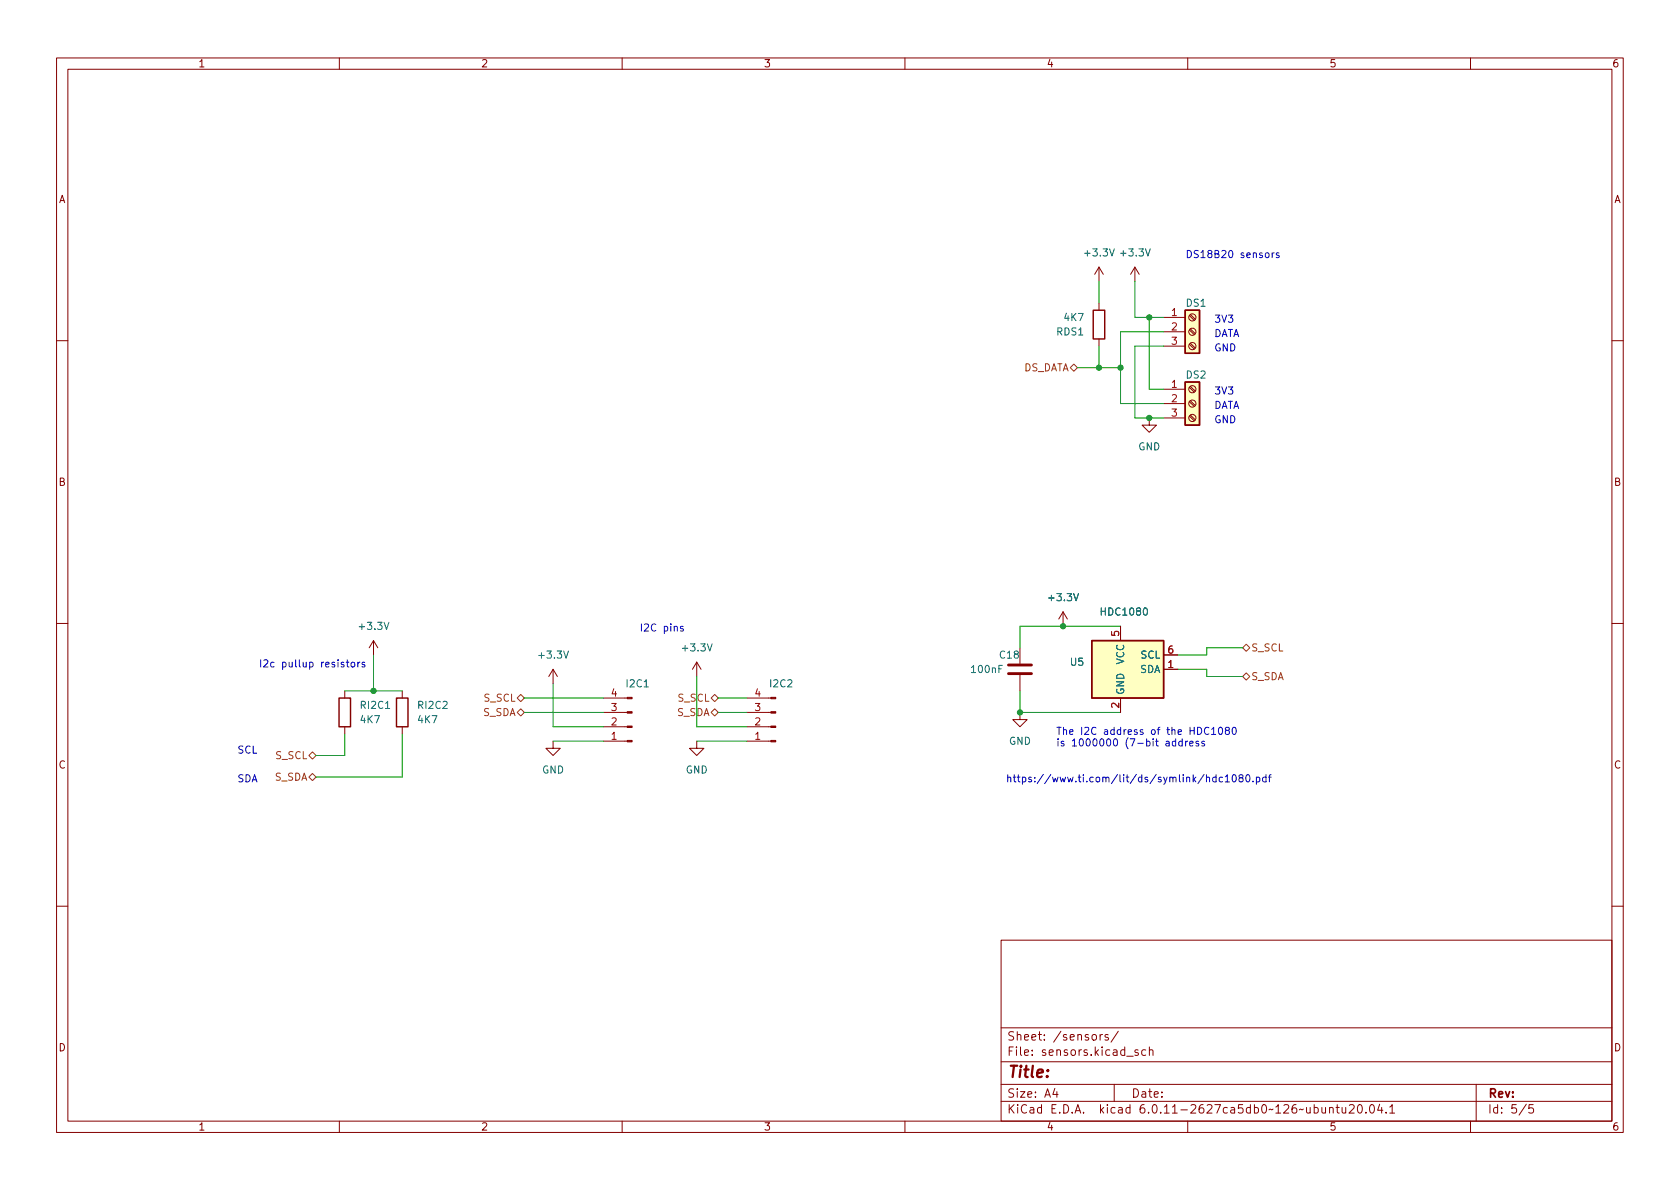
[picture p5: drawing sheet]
<svg xmlns="http://www.w3.org/2000/svg" width="297mm" height="210mm" viewBox="0 0 297 210" stroke-linecap="round" stroke-linejoin="round" font-family="sans-serif">
<g fill="none" stroke="#840000" stroke-width=".18">
<path d="M10 10.2h277v190.1h-277zM12 12.2h273v186.1h-273zM60 10.2v2M110 10.2v2M160 10.2v2M210 10.2v2M260 10.2v2M194.3 47.2l-.8 1.3M194.3 47.2v2.6M194.3 53.6v1.3M194.3 59.9v1.3M194.3 47.2l.8 1.3"/>
<path d="M200.7 47.2l-.8 1.3M200.7 47.2v2.6M200.7 47.2l.7 1.3M205.7 56.1h3.8M205.7 58.7h3.8M210.3 58.3l.9 .9M210.3 55.8l.9 .8M210.5 58.2l.8 .8M210.5 55.6l.8 .9M10 60.2h2M203.2 73.9v1.3h1.3l-1.3 1.2-1.3-1.2h1.3M205.7 68.8h3.8"/>
<path d="M205.7 71.4h3.8M205.7 73.9h3.8M205.7 61.2h3.8M210.3 73.6l.9 .8M210.3 71l.9 .9M210.3 68.5l.9 .8M210.3 60.9l.9 .8M210.5 73.4l.8 .8M210.5 70.9l.8 .8M210.5 68.3l.8 .9M210.5 60.7l.8 .8M285 60.2h2"/>
<path d="M10 110.2h2M66 113.3l-.7 1.2M66 113.3v2.5M66 113.3l.8 1.2M97.8 118.4l-.8 1.2M97.8 118.4v2.5M97.8 118.4l.8 1.2M123.2 117.1l-.8 1.3M123.2 117.1v2.5M123.2 117.1l.8 1.3M180.3 114.5v2.8M180.3 119.4v2.8"/>
<path d="M188 108.2l-.8 1.3M188 108.2v2.5M188 108.2l.7 1.3M198.1 110.7v2.6M205.7 118.4h2.6M205.7 115.8h2.6M285 110.2h2M61 122.2v1.2M61 128.5v1.3M71.1 122.2v1.2M71.1 128.5v1.3M97.8 131.1v1.2h1.3l-1.3 1.3-1.3-1.3h1.3"/>
<path d="M106.7 123.4h4.2M106.7 126h4.2M106.7 128.5h4.2M106.7 131.1h4.2M123.2 131.1v1.2h1.3l-1.3 1.3-1.3-1.3h1.3M132.1 123.4h4.2M132.1 126h4.2M132.1 128.5h4.2M132.1 131.1h4.2M180.3 126v1.2h1.3l-1.3 1.3-1.2-1.3h1.2M198.1 123.4v2.6M10 160.2h2"/>
<path d="M177 166.3h108v32h-108zM285 160.2h2M60 198.3v2M110 198.3v2M160 198.3v2M177 194.8h108M177 191.8h108M177 187.8h108M177 181.8h108M182.5 186.5v.1M182.5 185.7v.1M184.6 183.8v.1"/>
<path d="M184.6 183v.1M195.9 183l-.3-.1-.2 .2v.3l.5 .1v.4h-.5M197 191.8v3M197.7 182.4l-1.3 1.9M202.6 185.7l-.5-.1-.2 .3v.4l.1 .3h.6M203.2 185.8l.2-.2 .4 .1 .1 .9M203.2 185.1v1.5M210 198.3v2M238.6 195.5l.5-.2 .3 .2v.3l-.9 1h.9M240.2 195.4l.2-.1a.81 .81 0 0 1 .5 .7 .81 .81 0 0 1-.3 .8h-.1a.81 .81 0 0 1-.6-.6 .81 .81 0 0 1 .3-.8zM241.5 196.7v.1M242.4 195.4l.1-.1a.81 .81 0 0 1 .6 .7 .81 .81 0 0 1-.3 .8h-.2a.81 .81 0 0 1-.5-.6 .81 .81 0 0 1 .3-.8z"/>
<path d="M243.9 195.3l-.3 1h.9M244.3 195.8v1M245.1 196.7v.1M245.7 195.8l.4-.5v1.5M245.7 196.8h.9M260 198.3v2M261 191.8v6.5M271.1 195.3h-.7l-.1 .7 .2-.1 .5 .1 .2 .2-.1 .5-.2 .1-.6-.1"/>
<circle cx="210.8" cy="58.7" r=".63"/>
<circle cx="210.8" cy="56.1" r=".63"/>
<circle cx="210.8" cy="61.2" r=".63"/>
<circle cx="210.8" cy="71.4" r=".63"/>
<circle cx="210.8" cy="73.9" r=".63"/>
<circle cx="210.8" cy="68.8" r=".63"/>
</g>
<path d="M196.2 44l.4 1.3 .4-1.3M202.5 44l.5 1.3 .4-1.3M67.9 110l.4 1.3 .5-1.3M99.7 115.1l.4 1.3 .4-1.3M125.1 113.9l.4 1.2 .4-1.2M177.2 117.7h-.6v1.2M189.8 105l.5 1.2 .4-1.2M202.3 107.6l.2-.1a.68 .68 0 0 1 .4 .6 .68 .68 0 0 1-.4 .7l-.2-.1-.1-.4zM68.2 125.3h.7M113.9 121.5h.7" fill="none" stroke="#006464" stroke-width=".18"/>
<g fill="#840000" stroke="#840000" stroke-width=".18">
<path d="M136.3 123.3h.9v.3h-.9z"/>
<path d="M136.3 125.9h.9v.2h-.9z"/>
<path d="M136.3 128.4h.9v.2h-.9z"/>
<path d="M136.3 130.9h.9v.3h-.9z"/>
<path d="M110.9 123.3h.9v.3h-.9z"/>
<path d="M110.9 125.9h.9v.2h-.9z"/>
<path d="M110.9 128.4h.9v.2h-.9z"/>
<path d="M110.9 130.9h.9v.3h-.9z"/>
</g>
<path d="M178.3 119.1h4.1M178.3 117.6h4.1" fill="none" stroke="#840000" stroke-width=".51"/>
<path d="M193.3 54.9h2v5h-2zM209.5 54.9h2.6v7.6h-2.6zM209.5 67.6h2.6v7.6h-2.6zM193 113.3h12.7v10.1h-12.7zM59.9 123.4h2.1v5.1h-2.1zM70.1 123.4h2v5.1h-2z" fill="none" stroke="#840000" stroke-width=".25"/>
<g fill="#ffffc2" stroke="#ffffc2" stroke-width=".18">
<path d="M193 113.3h12.7v10.1h-12.7z"/>
<path d="M209.5 67.6h2.6v7.6h-2.6z"/>
<path d="M209.5 54.9h2.6v7.6h-2.6z"/>
</g>
<path d="M189.2 65l.7-.6 .6 .6-.6 .7zM219.7 114.5l.6-.6 .7 .6-.7 .7zM220.3 119l.7 .6-.7 .7-.6-.7zM54.6 137.4l.6-.6 .7 .6-.7 .6zM54.6 133.6l.6-.6 .7 .6-.7 .6zM91.4 123.4l.7-.6 .6 .6-.6 .7zM91.4 126l.7-.7 .6 .7-.6 .6zM125.7 123.4l.7-.6 .6 .6-.6 .7zM125.7 126l.7-.7 .6 .7-.6 .6z" fill="none" stroke="#725600" stroke-width=".18"/>
<g fill="none" stroke="#0000c2" stroke-width=".18">
<path d="M217.4 44.3h.1a.68 .68 0 0 1 .5 .6 .68 .68 0 0 1-.5 .7 .84 .84 0 0 1-.1-1.3zM226.1 44.8l-.3-.1-.1 .2v.2l.4 .1v.3h-.4M54.7 117.2l.4-.1 .3 .2-.2 .6h-.5M64.5 117.2l-.3-.1-.2 .2 .1 .2 .4 .1v.3h-.5M197 130.8l.2-.2a.68 .68 0 0 1 .4 .7 .68 .68 0 0 1-.4 .6l-.2-.1-.1-.4zM202.1 129.1l-.3-.1-.2 .2v.2l.5 .1v.3h-.5M203.9 130.6v.2M203.9 131.1v.8M204.3 131.1h.5M204.5 130.6v1.1l.3 .2M213.3 137.5l.2-.1 .3 .1 .1 .8M215 137.5l-.4-.1-.2 .3 .1 .5h.5"/>
<path d="M215 137v1.3M216.2 137.5l-.4-.1-.2 .3 .1 .5h.5M216.6 137.4l.4-.4v1.3M216.6 138.3h.8M218 137.1l.2-.1a.68 .68 0 0 1 .4 .6 .68 .68 0 0 1-.4 .7 .84 .84 0 0 1-.2-1.2zM219.3 137.5l-.2-.2v-.2l.2-.1 .4 .1 .1 .1-.1 .2-.5 .2-.1 .2v.2l.2 .3h.2l.3-.3-.1-.3-.2-.2M220.5 137.1l.1-.1a.68 .68 0 0 1 .4 .6 .68 .68 0 0 1-.4 .7 .84 .84 0 0 1-.1-1.2zM221.5 138.1v.2M222.1 137.5l.4-.1 .2 .3-.1 .5h-.5M222.1 137.4v1.3M223.8 137.5l-.3-.1-.3 .3 .2 .5h.4M223.8 137v1.3"/>
<path d="M224.3 137.4h.4M224.7 137l-.3 .2v1.1"/>
</g>
<g fill="none" stroke="#009600" stroke-width=".18">
<path d="M194.3 49.8v3.8M200.7 49.8v6.3h5M203.2 56.1v12.7h2.5M205.7 58.7h-7.6v12.7h7.6M190.5 65h7.6M194.3 61.2v3.8M205.7 61.2h-5v12.7h5M66 115.8v6.4M123.2 119.6v8.9h8.9M198.1 110.7h-17.8v3.8M208.3 118.4h5.1v1.2h6.3M219.7 114.5h-6.3v1.3h-5.1"/>
<path d="M61 129.8v3.8h-5.1M61 122.2h10.1M71.1 129.8v7.6h-15.2M92.7 126h14M92.7 123.4h14M97.8 120.9v7.6h8.9M97.8 131.1h8.9M123.2 131.1h8.9M127 126h5.1M127 123.4h5.1M180.3 122.2v3.8h17.8"/>
</g>
<g fill="#009600" stroke="#009600" stroke-width=".18">
<circle cx="203.2" cy="73.9" r=".46"/>
<circle cx="194.3" cy="65" r=".46"/>
<circle cx="188" cy="110.7" r=".46"/>
<circle cx="180.3" cy="126" r=".46"/>
<circle cx="66" cy="122.2" r=".46"/>
<circle cx="198.1" cy="65" r=".46"/>
<circle cx="203.2" cy="56.1" r=".46"/>
</g>
<text font-size="2.8" fill="#840000" x="178" y="191.2">Title:</text>
<g font-size="2.1" fill="#840000">
<text x="178" y="184.5">Sheet:</text>
<text x="186.2" y="184.5">/sensors/</text>
<text x="178" y="187.2">File:</text>
<text x="184.4" y="187.2">sensors.kicad_sch</text>
<text x="178" y="197.4">KiCad</text>
<text x="178" y="194.6">Size:</text>
<text x="184.7" y="194.6">A4</text>
<text x="185.7" y="197.4">E.D.A.</text>
<text x="194.6" y="197.4">kicad</text>
<text x="200" y="194.6">Date:</text>
<text x="201.8" y="197.4">6.0.11-2627ca5db0~126~ubuntu20.04.1</text>
<text x="263" y="194.6">Rev:</text>
<text x="263" y="197.4">Id:</text>
<text x="267.1" y="197.4">5/5</text>
</g>
<g font-size="1.8" fill="#840000">
<text x="35" y="12.3">1</text>
<text x="85" y="12.3">2</text>
<text x="135" y="12.3">3</text>
<text x="185" y="12.3">4</text>
<text x="235" y="12.3">5</text>
<text x="285" y="12.3">6</text>
<text x="10.4" y="36.3">A</text>
<text x="285.4" y="36.3">A</text>
<text x="10.3" y="86.3">B</text>
<text x="285.3" y="86.3">B</text>
<text x="10.3" y="136.3">C</text>
<text x="285.3" y="136.3">C</text>
<text x="10.3" y="186.3">D</text>
<text x="285.3" y="186.3">D</text>
<text x="35" y="200.3">1</text>
<text x="85" y="200.3">2</text>
<text x="135" y="200.3">3</text>
<text x="185" y="200.3">4</text>
<text x="235" y="200.3">5</text>
<text x="285" y="200.3">6</text>
</g>
<g font-size="1.8" fill="#006464">
<text x="191.4" y="45.7">+3.3V</text>
<text x="197.7" y="45.7">+3.3V</text>
<text x="186.7" y="59.7">RDS1</text>
<text x="187.9" y="57.2">4K7</text>
<text x="209.6" y="54.6">DS1</text>
<text x="209.6" y="67.3">DS2</text>
<text x="201.2" y="80">GND</text>
<text x="185" y="106.7">+3.3V</text>
<text x="63.1" y="111.8">+3.3V</text>
<text x="194.3" y="109.2">HDC1080</text>
<text x="94.9" y="116.8">+3.3V</text>
<text x="120.3" y="115.6">+3.3V</text>
<text x="171.5" y="119.4">100nF</text>
<text x="176.5" y="116.8">C18</text>
<text x="189.1" y="118.1">U5</text>
<text x="199.1" y="117.6" transform="rotate(-90 199.1 117.6)">VCC</text>
<text x="201.5" y="119.4">SDA</text>
<text x="201.6" y="116.8">SCL</text>
<text x="63.5" y="125.7">RI2C1</text>
<text x="73.7" y="125.7">RI2C2</text>
<text x="110.5" y="121.9">I2C1</text>
<text x="135.9" y="121.9">I2C2</text>
<text x="199.1" y="122.9" transform="rotate(-90 199.1 122.9)">GND</text>
<text x="63.5" y="128.3">4K7</text>
<text x="73.7" y="128.3">4K7</text>
<text x="95.8" y="137.2">GND</text>
<text x="121.2" y="137.2">GND</text>
<text x="178.3" y="132.1">GND</text>
</g>
<g font-size="1.8" fill="#0000c2">
<text x="209.5" y="45.6">DS18B20</text>
<text x="219.3" y="45.6">sensors</text>
<text x="214.6" y="59.6">DATA</text>
<text x="214.6" y="57">3V3</text>
<text x="214.6" y="62.1">GND</text>
<text x="214.6" y="69.7">3V3</text>
<text x="214.6" y="74.8">GND</text>
<text x="214.6" y="72.3">DATA</text>
<text x="113" y="111.7">I2C</text>
<text x="117.2" y="111.7">pins</text>
<text x="45.7" y="118">I2c</text>
<text x="49.7" y="118">pullup</text>
<text x="56.8" y="118">resistors</text>
<text x="186.7" y="129.9">The</text>
<text x="186.7" y="132">is</text>
<text x="189.4" y="132">1000000</text>
<text x="191" y="129.9">I2C</text>
<text x="195.2" y="129.9">address</text>
<text x="199" y="132">(7-bit</text>
<text x="203.7" y="129.9">of</text>
<text x="206.3" y="132">address</text>
<text x="206.7" y="129.9">the</text>
<text x="210.8" y="129.9">HDC1080</text>
<text x="41.9" y="133.2">SCL</text>
<text x="41.9" y="138.3">SDA</text>
<text x="177.8" y="138.3">https://www.ti.com/lit/ds/symlink/hdc1080.pdf</text>
</g>
<g font-size="1.8" fill="#a90000">
<text x="207" y="55.9">1</text>
<text x="207" y="58.4">2</text>
<text x="207" y="61">3</text>
<text x="207" y="68.6">1</text>
<text x="207" y="71.1">2</text>
<text x="207" y="73.7">3</text>
<text x="197.9" y="112.7" transform="rotate(-90 197.9 112.7)">5</text>
<text x="206.3" y="118.1">1</text>
<text x="206.3" y="115.6">6</text>
<text x="107.9" y="125.7">3</text>
<text x="107.9" y="123.2">4</text>
<text x="133.3" y="125.7">3</text>
<text x="133.3" y="123.2">4</text>
<text x="197.9" y="125.4" transform="rotate(-90 197.9 125.4)">2</text>
<text x="107.9" y="130.8">1</text>
<text x="107.9" y="128.3">2</text>
<text x="133.3" y="130.8">1</text>
<text x="133.3" y="128.3">2</text>
</g>
<g font-size="1.8" fill="#725600">
<text x="181" y="66">DS_DATA</text>
<text x="221.2" y="115.6">S_SCL</text>
<text x="85.4" y="124.5">S_SCL</text>
<text x="119.7" y="124.5">S_SCL</text>
<text x="221.2" y="120.7">S_SDA</text>
<text x="85.4" y="127">S_SDA</text>
<text x="119.6" y="127">S_SDA</text>
<text x="48.6" y="134.6">S_SCL</text>
<text x="48.5" y="138.4">S_SDA</text>
</g>
</svg>
